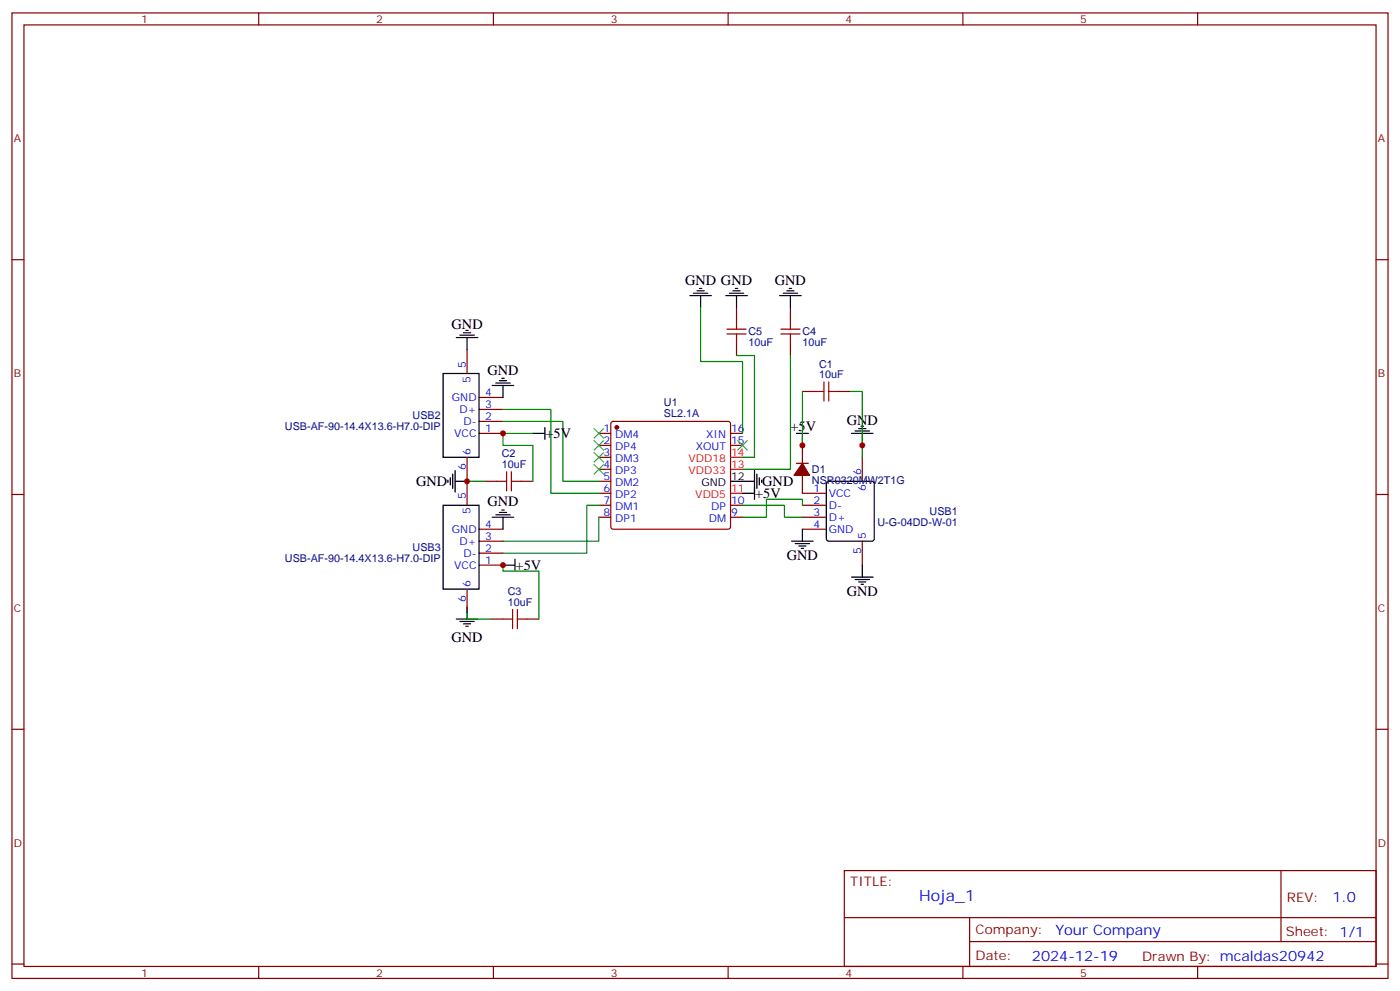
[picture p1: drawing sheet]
<svg xmlns="http://www.w3.org/2000/svg" width="412mm" height="292mm" viewBox="0 0 412 292" stroke-linecap="round" stroke-linejoin="round" font-family="sans-serif">
<g fill="none" stroke="#870000" stroke-width=".35">
<path d="M3.5 3.8h405.4v284.3h-405.4zM7.1 7.3h398.2v277.3h-398.2zM76.2 3.8v3.5M145.3 3.8v3.5M214.5 3.8v3.5M283.6 3.8v3.5M352.8 3.8v3.5M3.5 76.5h3.6M405.3 76.5h3.6M217 90.6v3.5M232.8 90.6v3.5M137.6 102.9v7.1"/>
<path d="M141.1 117.1h7.1M217 101.2v3.5M232.8 101.2v3.5M236.4 115.3h3.5M246.9 115.3h3.6M137.6 134.7v14.1M141.1 127.6h7.1M141.1 124.1h7.1M141.1 120.6h7.1M176.4 127.6h3.5M176.4 131.2h3.5M176.4 134.7h3.5"/>
<path d="M176.4 138.2h3.5M180.2 124.3l.4-.2h33.9l.5 .2 .2 .5v30.4l-.2 .5-.5 .2h-33.9l-.5-.3-.2-.4v-30.4zM215.2 127.6h3.5M215.2 131.2h3.5M234.6 136.5h3.5M236.4 140v5.3h7M236.4 131.2v5.3M254 134.7v7M3.5 145.6h3.6M141.1 155.9h7.1M141.1 159.4h7.1M142.9 141.7h3.5"/>
<path d="M153.5 141.7h3.5M176.4 152.3h3.5M176.4 148.8h3.5M176.4 145.3h3.5M176.4 141.7h3.5M215.2 152.3h3.5M215.2 148.8h3.5M236.4 155.9h7M236.4 152.3h7M236.4 148.8h7M254 159.4v7M405.3 145.6h3.6"/>
<path d="M137.6 173.5v7.1M141.1 166.4h7.1M141.1 162.9h7.1M144.6 182.3h3.6M155.2 182.3h3.5M3.5 214.8h3.6M405.3 214.8h3.6M248.7 256.4h156.6v28.2h-156.6zM377.3 256.4v20.9M248.7 270.2h156.5M285.6 277.3h119.6M285.6 270.2v14.2"/>
<path d="M3.5 283.9h3.6M76.2 284.6v3.5M145.3 284.6v3.5M214.5 284.6v3.5M283.6 284.6v3.5M352.8 284.6v3.5M405.3 283.9h3.6"/>
</g>
<g fill="none" stroke="#000" stroke-width=".35">
<path d="M134.4 99.4h6.4M135.5 98.7h4.2M136.5 98h2.1M137.2 97.3h.7M137.6 99.4v3.5M203.2 87.1h6.3M204.3 86.4h4.2M205.3 85.7h2.1M206 84.9h.7M206.4 87.1v3.5M213.8 87.1h6.3M214.8 86.4h4.3"/>
<path d="M215.9 85.7h2.1M216.6 84.9h.7M217 87.1v3.5M229.7 87.1h6.3M230.7 86.4h4.2M231.8 85.7h2.1M232.5 84.9h.7M232.8 87.1v3.5M130.5 110h10.6v24.7h-10.6zM145 113.5h6.3M146 112.8h4.3M147.1 112.1h2.1"/>
<path d="M147.8 111.4h.7M148.2 113.5v3.6M133.3 139.6v4.3M134.1 138.6v6.3M157 127.6h3.5M160.5 125.9v3.5M222.2 138.6v8.4M223 139.6v4.3M234.6 127.6h3.5M236.4 127.6v3.6M250.8 127.6h6.4M251.9 126.9h4.2"/>
<path d="M252.9 126.2h2.2M253.6 125.5h.8M254 127.6v3.6M130.5 148.8h10.6v24.7h-10.6zM131.9 141.4v.7M132.6 140.7v2.1M134.1 141.7h3.5M145 152.3h6.3M146 151.6h4.3M147.1 150.9h2.1M147.8 150.2h.7M148.2 152.3v3.6"/>
<path d="M215.2 141.7h7M218.7 145.3h3.5M223.7 140.7v2.1M224.4 141.4v.7M233.2 159.4h6.3M236.4 155.9v3.5M243.7 142l.4-.3h12.7l.5 .3 .2 .5v16.2l-.2 .5-.5 .2h-12.7l-.5-.2-.2-.5v-16.2zM137.6 178.8v3.5M148.2 166.4h3.5M151.7 164.7v3.5M234.2 160.1h4.3M235.3 160.8h2.1"/>
<path d="M236 161.5h.7M250.8 170h6.4M251.9 170.7h4.2M252.9 171.4h2.2M253.6 172.1h.8M254 166.4v3.6M134.4 182.3h6.4M135.5 183h4.2M136.5 183.7h2.1M137.2 184.4h.7"/>
</g>
<g fill="#870000" stroke="#870000" stroke-width=".35">
<path d="M236.4 136.5l2.1 3.5h-4.6z"/>
<circle cx="181.7" cy="125.9" r=".53"/>
</g>
<path d="M215.2 138.2h3.5M215.2 134.7h3.5M215.2 145.3h3.5" fill="none" stroke="#f00" stroke-width=".35"/>
<g fill="none" stroke="#008700" stroke-width=".35">
<path d="M206.4 90.6v15.9h12.3v21.1M217 104.7h5.2v30h-3.5M232.8 104.7v33.5h-14.1M236.4 115.3v15.9M250.5 115.3h3.5v19.4M148.2 124.1h17.6v17.6h10.6M148.2 120.6h14.1v24.7h14.1M157 127.6h-8.8v3.6h8.8v10.5M137.6 141.7h5.3M176.4 152.3v7.1h-28.2M176.4 148.8h-3.5v14.1h-24.7M218.7 148.8h12.4v3.5h5.3"/>
<path d="M236.4 148.8v-1.8h-10.6v5.3h-7.1M148.2 166.4v1.8h10.5v14.1M137.6 180.6v1.7h7"/>
</g>
<g fill="none" stroke="#a10000" stroke-width=".35">
<path d="M214.1 96.9h5.7M214.1 98.4h5.7M217 94.1v2.8M217 98.4v2.8M230 96.9h5.7M230 98.4h5.7M232.8 94.1v2.8M232.8 98.4v2.8M239.9 115.3h2.8M242.7 112.5v5.6M244.1 115.3h2.8M244.1 112.5v5.6"/>
<path d="M149.2 138.9v5.7M150.6 138.9v5.7M146.4 141.7h2.8M150.6 141.7h2.9M151 179.5v5.6M152.4 179.5v5.6M148.2 182.3h2.8M152.4 182.3h2.8"/>
</g>
<path d="M175 126.2l2.8 2.8M175 129.8l2.8 2.8M175 133.3l2.8 2.8M175 136.8l2.8 2.8M177.8 126.2l-2.8 2.8M177.8 129.8l-2.8 2.8M177.8 133.3l-2.8 2.8M177.8 136.8l-2.8 2.8M217.3 129.8l2.8 2.8M220.1 129.8l-2.8 2.8" fill="none" stroke="#3c3" stroke-width=".35"/>
<g fill="#c00">
<circle cx="137.6" cy="141.7" r=".88"/>
<circle cx="236.4" cy="131.2" r=".88"/>
<circle cx="254" cy="131.2" r=".88"/>
<circle cx="148.2" cy="127.6" r=".88"/>
<circle cx="148.2" cy="166.4" r=".88"/>
</g>
<text font-size="4.6" fill="#00f" x="270.8" y="265.4">Hoja_1</text>
<g font-size="4.2">
<text x="201.8" y="83.9">GND GND</text>
<text x="228.2" y="83.9">GND</text>
<text x="133" y="96.9">GND</text>
<text x="143.6" y="110.3">GND</text>
<text x="249.4" y="125.2">GND</text>
<text x="160.7" y="129">+5V</text>
<text x="232.8" y="126.9">+5V</text>
<text x="122.6" y="143.2">GND</text>
<text x="224.5" y="143.2">GND</text>
<text x="143.6" y="149.2">GND</text>
<text x="222.4" y="146.7">+5V</text>
<text x="151.9" y="167.9">+5V</text>
<text x="231.8" y="165">GND</text>
<text x="249.4" y="175.6">GND</text>
<text x="133" y="189">GND</text>
</g>
<g font-size="4.2" fill="#00f">
<text x="392.5" y="265.7">1.0</text>
<text x="310.9" y="275.2">Your Company</text>
<text x="304" y="283">2024-12-19</text>
</g>
<g font-size="3.9" fill="#800">
<text x="250.5" y="261">TITLE:</text>
<text x="379.1" y="265.7">REV:</text>
<text x="287.4" y="275.2">Company:</text>
<text x="378.7" y="275.8">Sheet: 1/1</text>
<text x="287.4" y="282.9">Date:</text>
<text x="336.4" y="282.9">Drawn By: mcaldas20942</text>
</g>
<g font-size="3.2" fill="#800">
<text x="41.6" y="6.8">1</text>
<text x="110.8" y="6.8">2</text>
<text x="179.9" y="6.8">3</text>
<text x="249.1" y="6.8">4</text>
<text x="318.2" y="6.8">5</text>
<text x="4.1" y="41.9">A</text>
<text x="405.9" y="41.9">A</text>
<text x="4.1" y="111.1">B</text>
<text x="405.9" y="111.1">B</text>
<text x="4.1" y="180.2">C</text>
<text x="405.9" y="180.2">C</text>
<text x="4.1" y="249.3">D</text>
<text x="405.9" y="249.3">D</text>
<text x="41.6" y="287.6">1</text>
<text x="110.8" y="287.6">2</text>
<text x="179.9" y="287.6">3</text>
<text x="249.1" y="287.6">4</text>
<text x="318.2" y="287.6">5</text>
</g>
<g font-size="3.2" fill="#000080">
<text x="220.5" y="102">10uF</text>
<text x="220.5" y="98.8">C5</text>
<text x="236.4" y="102">10uF</text>
<text x="236.4" y="98.8">C4</text>
<text x="241.3" y="111.4">10uF</text>
<text x="241.3" y="108.2">C1</text>
<text x="195.6" y="119.7">U1</text>
<text x="121.5" y="123.5">USB2</text>
<text x="195.6" y="122.9">SL2.1A</text>
<text x="83.9" y="126.7">USB-AF-90-14.4X13.6-H7.0-DIP</text>
<text x="147.8" y="137.9">10uF</text>
<text x="147.8" y="134.7">C2</text>
<text x="239.2" y="142.5">NSR0320MW2T1G</text>
<text x="239.2" y="139.4">D1</text>
<text x="258.5" y="154.9">U-G-04DD-W-01</text>
<text x="273.8" y="151.7">USB1</text>
<text x="83.9" y="165.5">USB-AF-90-14.4X13.6-H7.0-DIP</text>
<text x="121.5" y="162.3">USB3</text>
<text x="149.6" y="178.4">10uF</text>
<text x="149.6" y="175.3">C3</text>
</g>
<g font-size="3.2" fill="#00f">
<text x="137.2" y="108.2" transform="rotate(-90 137.2 108.2)">5</text>
<text x="138.6" y="112.7" transform="rotate(-90 138.6 112.7)">5</text>
<text x="133.1" y="118.1">GND</text>
<text x="142.9" y="116.7">4</text>
<text x="135.4" y="121.6">D+</text>
<text x="136.5" y="125.2">D-</text>
<text x="142.9" y="123.8">2</text>
<text x="142.9" y="120.2">3</text>
<text x="133.8" y="128.7">VCC</text>
<text x="142.9" y="127.3">1</text>
<text x="177.7" y="127.3">1</text>
<text x="177.7" y="130.8">2</text>
<text x="181.2" y="129">DM4</text>
<text x="208" y="129">XIN</text>
<text x="215.4" y="130.8">15</text>
<text x="215.4" y="127.3">16</text>
<text x="138.6" y="134" transform="rotate(-90 138.6 134)">6</text>
<text x="177.7" y="134.3">3</text>
<text x="177.7" y="137.9">4</text>
<text x="181.2" y="132.6">DP4</text>
<text x="181.2" y="136.1">DM3</text>
<text x="204.9" y="132.6">XOUT</text>
<text x="137.2" y="138.5" transform="rotate(-90 137.2 138.5)">6</text>
<text x="177.7" y="141.4">5</text>
<text x="181.2" y="139.6">DP3</text>
<text x="181.2" y="143.2">DM2</text>
<text x="253.6" y="140" transform="rotate(-90 253.6 140)">6</text>
<text x="137.2" y="147" transform="rotate(-90 137.2 147)">5</text>
<text x="177.7" y="144.9">6</text>
<text x="177.7" y="148.4">7</text>
<text x="181.2" y="146.7">DP2</text>
<text x="215.4" y="148.4">10</text>
<text x="239.6" y="148.4">2</text>
<text x="239.6" y="144.9">1</text>
<text x="244.1" y="149.9">D-</text>
<text x="244.1" y="146.3">VCC</text>
<text x="255.1" y="144.5" transform="rotate(-90 255.1 144.5)">6</text>
<text x="138.6" y="151.5" transform="rotate(-90 138.6 151.5)">5</text>
<text x="142.9" y="155.5">4</text>
<text x="177.7" y="152">8</text>
<text x="181.2" y="150.2">DM1</text>
<text x="181.2" y="153.7">DP1</text>
<text x="208.8" y="153.7">DM</text>
<text x="209.5" y="150.2">DP</text>
<text x="215.4" y="152">9</text>
<text x="239.6" y="155.5">4</text>
<text x="239.6" y="152">3</text>
<text x="244.1" y="153.4">D+</text>
<text x="133.1" y="156.9">GND</text>
<text x="135.4" y="160.4">D+</text>
<text x="142.9" y="159">3</text>
<text x="244.1" y="156.9">GND</text>
<text x="255.1" y="158.7" transform="rotate(-90 255.1 158.7)">5</text>
<text x="133.8" y="167.5">VCC</text>
<text x="136.5" y="164">D-</text>
<text x="142.9" y="166.1">1</text>
<text x="142.9" y="162.6">2</text>
<text x="253.6" y="163.2" transform="rotate(-90 253.6 163.2)">5</text>
<text x="138.6" y="172.8" transform="rotate(-90 138.6 172.8)">6</text>
<text x="137.2" y="177.3" transform="rotate(-90 137.2 177.3)">6</text>
</g>
<g font-size="3.2" fill="#f00">
<text x="202.8" y="136.1">VDD18</text>
<text x="215.4" y="137.9">13</text>
<text x="215.4" y="134.3">14</text>
<text x="202.8" y="139.6">VDD33</text>
<text x="204.8" y="146.7">VDD5</text>
<text x="215.4" y="144.9">11</text>
</g>
<g font-size="3.2">
<text x="206.6" y="143.2">GND</text>
<text x="215.4" y="141.4">12</text>
</g>
</svg>
